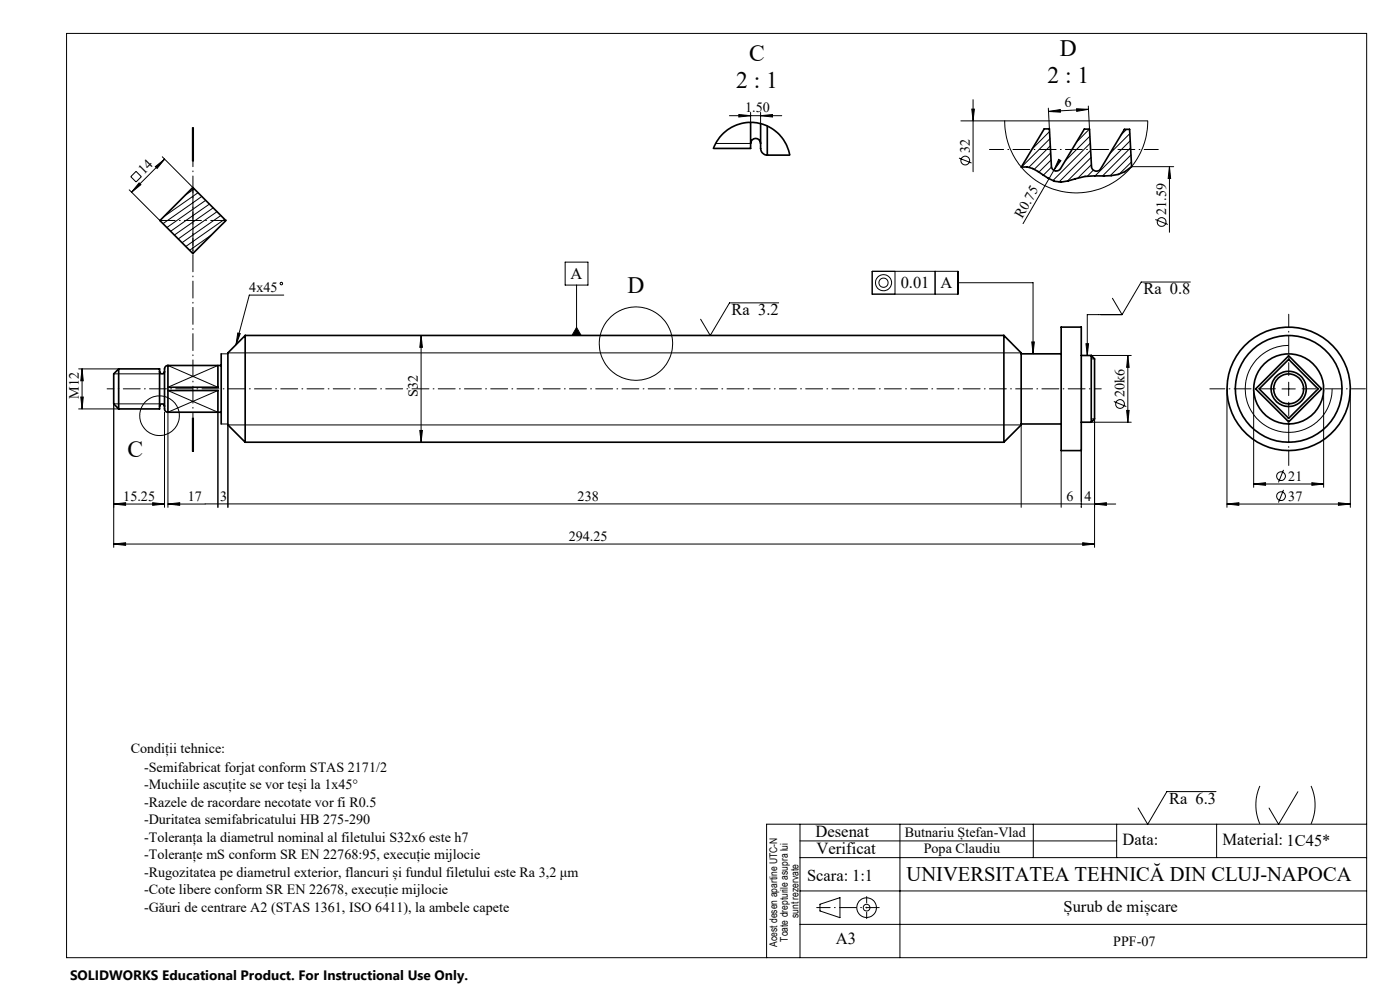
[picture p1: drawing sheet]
<svg xmlns="http://www.w3.org/2000/svg" width="420mm" height="297mm" viewBox="0 0 420 297" stroke-linecap="round" stroke-linejoin="round" font-family="sans-serif">
<g fill="none" stroke="#000" stroke-width=".3">
<path d="M20 10h390v277h-390zM57.7 38.3v10zM57.9 38.3v10M58.1 38.3v10M218.8 34.7h15.7M221.7 34.3l3.5 .4-3.5 .4zM225.2 33.7v3M228.2 34.7l3.5-.4v.8zM228.2 33.7v3.4M288.3 36.2h56a21.4 21.4 0 0 1-21.4 21.6 21.4 21.4 0 0 1-21.5-21.6M291.5 32.7h.8l-.4 3.5zM291.9 29.9v21.6"/>
<path d="M313.4 38.6l-.4 .4M314.5 32.4l.3 6.2M314.5 33.4l3.6-.6v.8zM314.9 39.4l-5.3 5.3M323 32.6l3.5 .2-3.5 .6zM326.5 31.8l.3 6.9-3.8 3.9M326.5 32.8l-12 .6M338 38.8l-1.7 1.6M38.8 56.9l9.2 9.2M39.2 52.9l1.6-1.5 1.6 1.5-1.6 1.6zM41.7 54.8l.6 .5-2.8 2.3zM46.6 49.9l2.8-2.2-2.3 2.8z"/>
<path d="M48.7 47l9.2 9.2M49.4 47.7l-9.9 9.9M58.3 56.6l-2.8 1.9M59.4 57.7l-10.3 7.3M60.5 58.9l-11.6 8.1M214.7 43h10.5M287.7 47.4l3.8 1.5M315 41.6l-8.5 8.5M315.1 43.7l-6.4 6.4M315.2 45.8l-4.9 4.9M315.3 48l-3.6 3.6M315.3 50.2l-2.3 2.3"/>
<path d="M316.2 51l-9.3 16M316.5 51.3h.1M316.9 49.7l-.7 1.3M317.6 47.8l.7 .4-2.1 2.8zM327 40.8l-7.4 7.4M327.1 42.9l-11.3 11.2M327.2 45.1l-9.5 9.5M327.3 47.2l-7 7.1M327.4 49.4l-4 3.9M328 51l-1.8 1.8M338.9 40l-6 6.1M339.1 42.2l-10.6 10.5"/>
<path d="M339.2 44.3l-8.4 8.4M339.3 46.4l-6.2 6.3M339.4 48.6l-3.6 3.5M339.5 49.9h12.6M350.8 49.9l.4 3.6h-.8zM350.8 49.9v20M61.7 60l-11.6 8.2M62.8 61.2l-11.6 8.1M63.4 70.4l-6.5 4.6M64 62.3l-11.7 8.1M65.1 63.4l-11.6 8.2M66.3 64.6l-11.7 8.1"/>
<path d="M67.4 65.7l-11.7 8.2M169.5 78.6h6.9v6.8h-6.9zM346.6 65.8l3.7 1.5M71.3 99.8l.8 .2-1.3 3.3zM85.1 88.4h-10.3l-4 14.9M173 98.1l1.3 2.4h-2.7zM173 85.4v15.1M233.6 90.8h-14.7l-5.8 9.7-2.9-4.8M261.7 81.3h25.7v6.9h-25.7zM268.5 81.3v6.9M280.5 81.3v6.9M287.4 84.7h22.5v21.3"/>
<path d="M333.7 89.4l2.9 4.9M336.6 94.3h-10.4v12.2M357.1 84.5h-14.7l-5.8 9.8M23.6 110.6h12M24.2 119h.8l-.4 3.6zM24.6 110.6v12M24.6 110.6l.4 3.5h-.8zM34.1 112h13.8M50.4 109.5l15 6.6M50.4 117l15 6.5v28.5M65.4 109.5l-15 6.6M65.4 117l-15 6.5v28.5"/>
<path d="M66.4 106h2M68.4 105.8h238M126.3 100.5l.4 3.6h-.8zM126.3 100.5v32M309.5 102.5h.8l-.4 3.5zM325.8 103h.8l-.4 3.5zM327.4 107.6h1M327.4 106.5h12M338.3 106.5l.4 3.6h-.7zM338.3 106.5v20M368.1 116.6v35.4M376.1 116.6v29.4"/>
<path d="M384.6 116.6h4M386.6 103.5a13 13 0 0 0-13 13.1 13 13 0 0 0 13 13 13 13 0 0 0 13-13M386.6 114.5v4.1M397.1 116.6v29.4M405.1 116.6v35.4M23.6 122.6h12M47.9 121h-13.8v43M49.4 123.5v28.5M57.7 125.3v10M57.9 125.3v10M58.1 125.3v10M66.4 127.1h2"/>
<path d="M125.9 129h.8l-.4 3.5zM318.3 135v17M324.4 135v17M327.4 125.6h1v38.4M327.4 126.5h12M334.2 120.3l3.7 1.5M338 123h.7l-.4 3.5zM34.1 151.1l3.6-.4v.7zM34.1 151.1h15.3M45.8 150.7l3.6 .4-3.6 .3zM50.4 151.1h284.3M50.4 151.1l3.5-.4v.7z"/>
<path d="M306.4 152v-24.7h-238v24.7M328.4 151.1l3.5-.4v.7zM368.1 151.1l3.6-.4v.7zM368.1 151.1h37M376.1 145.1l3.6-.4v.7zM376.1 145.1h21M385.1 140.8l-1.6 3.8M385.1 146.8l-1.6 3.8M393.6 144.7l3.5 .4-3.5 .3zM401.5 150.7l3.6 .4-3.6 .3zM34.1 163.1l3.6-.4v.7zM34.1 163.1h294.3"/>
<path d="M324.8 162.7l3.6 .4-3.6 .3zM364.8 237.2h-14.7l-5.8 9.8-2.9-4.9M378 235.5a14.1 14.1 0 0 0 0 11.4M389.4 237.3l-5.8 9.7-2.9-4.8M393.3 235.5a14.1 14.1 0 0 1 0 11.4M240 252h95M240 247v40M240 257h170M270 247v40M310 247v10M335 247v10M365 247v10"/>
<path d="M410 247h-180v40M240 267h170M240 277h170M246 271l6-2v6l-6-2z"/>
<circle cx="289.6" cy="48.1" r="1.31"/>
<circle cx="348.5" cy="66.5" r="1.32"/>
<circle cx="84.4" cy="85" r=".37"/>
<circle cx="265.1" cy="84.7" r="2.41"/>
<circle cx="265.1" cy="84.7" r="1.39"/>
<circle cx="190.8" cy="103" r="11"/>
<circle cx="47.9" cy="124.6" r="5.9"/>
<circle cx="336" cy="121.1" r="1.31"/>
<circle cx="384.3" cy="142.7" r="1.31"/>
<circle cx="384.3" cy="148.7" r="1.31"/>
<circle cx="260" cy="272" r="2.95"/>
<circle cx="260" cy="272" r="1.01"/>
</g>
<g fill="none" stroke="#000" stroke-width=".5">
<path d="M225.2 36.7v7.8h-11.2a11.9 11.9 0 0 1 12.2-7.8 11.9 11.9 0 0 1 10.7 9.8h-6.7M228.2 37.1v7.4a2.05 2.05 0 0 0 2 2M230.2 37.8v8.7M313.3 38.6h1.5l.6 11.2a1.49 1.49 0 0 0 1.1 1.4 1.49 1.49 0 0 0 1.7-.7l7.1-11.8h1.5l.6 11.2a1.48 1.48 0 0 0 1.2 1.4 1.48 1.48 0 0 0 1.6-.7l7.1-11.8h1.6l.6 11.1a10.7 10.7 0 0 1-8.2 2.8 23.7 23.7 0 0 0-10.9 1.5 7.6 7.6 0 0 1-7.5-1.8 8.4 8.4 0 0 0-6.5-2.3zM57.8 56.3l9.9 9.8-9.8 9.8-9.9-9.8zM225.2 43a1.5 1.5 0 0 1 1.5-1.5 1.5 1.5 0 0 1 1.5 1.5M318.3 98h6.1v37h-6.1zM35.6 110.6h12.3v12h-12.3M35.6 110.6v12M35.6 110.6l-1.5 1.4v9l1.5 1.6M47.9 111.3a.74 .74 0 0 0 .7 .7 .74 .74 0 0 0 .8-.7M50.4 117h15v6.5"/>
<path d="M50.4 109.5a1.02 1.02 0 0 0-1 1.1v12a1.02 1.02 0 0 0 1 .9M50.4 109.5v14M50.4 109.5h16M65.4 109.5v6.6h-15M66.4 106v21.1M73.6 100.5v32M73.6 100.5l-5.2 5.3v21.5l5.2 5.2M73.6 100.5h227.6M301.2 100.5v32M301.2 100.5l5.2 5.3v21.5l-5.2 5.2M306.4 106h11.9M324.4 106.5h3"/>
<path d="M327.4 106.5v20M327.4 106.5l1 1.1v18l-1 .9M377.8 116.5l8.8-8.8 8.8 8.9-8.9 8.7zM386.5 106.7l10 9.8-9.9 9.9-9.9-9.8zM47.9 121.8a.74 .74 0 0 1 .7-.8 .74 .74 0 0 1 .8 .8M50.4 123.5h16M73.6 132.5h227.6M306.4 127.1h11.9M324.4 126.5h3"/>
<circle cx="386.6" cy="116.5" r="4.5"/>
<circle cx="386.6" cy="116.5" r="18.5"/>
<circle cx="386.6" cy="116.6" r="10.5"/>
<circle cx="386.6" cy="116.5" r="16"/>
<circle cx="386.6" cy="116.6" r="5.3"/>
</g>
<path d="M32.1 116.5h298.3" fill="none" stroke="#000" stroke-width=".3" stroke-dasharray="5.1 1.3 .3 1.3" stroke-dashoffset="3"/>
<path d="M390.6 116.5h19M386.6 120.5v19" fill="none" stroke="#000" stroke-width=".3" stroke-dasharray="5.1 1.3 .3 1.3" stroke-dashoffset=".9"/>
<path d="M386.6 112.5v-18.3" fill="none" stroke="#000" stroke-width=".3" stroke-dasharray="5.1 1.3 .3 1.3" stroke-dashoffset="1.2"/>
<path d="M382.6 116.5h-19.7" fill="none" stroke="#000" stroke-width=".3" stroke-dasharray="5.1 1.3 .3 1.3" stroke-dashoffset=".6"/>
<path d="M260 268.7v6.6" fill="none" stroke="#000" stroke-width=".3" stroke-dasharray="5.1 1.3 .3 1.3" stroke-dashoffset="3.2"/>
<path d="M296.8 44.8h50.7" fill="none" stroke="#000" stroke-width=".3" stroke-dasharray="5.1 1.3 .3 1.3" stroke-dashoffset=".8"/>
<path d="M245 272h18.8" fill="none" stroke="#000" stroke-width=".3" stroke-dasharray="5.1 1.3 .3 1.3" stroke-dashoffset="1"/>
<path d="M57.9 56.2v19.8M67.8 66.1h-19.8" fill="none" stroke="#000" stroke-width=".3" stroke-dasharray="5.1 1.3 .3 1.3" stroke-dashoffset=".5"/>
<path d="M57.9 135.3v-97" fill="none" stroke="#000" stroke-width=".3" stroke-dasharray="5.1 1.3 .3 1.3" stroke-dashoffset="1.3"/>
<path d="M295.1 60.9h-26.3" fill="none" stroke="#fff" stroke-width=".5" stroke-dasharray="5.1 1.3 .3 1.3" stroke-dashoffset="1.2"/>
<path d="M339.3 70h12.8" fill="none" stroke="#fff" stroke-width=".5"/>
<g fill="#000">
<path d="M291.5 32.7h.8l-.4 3.5zM317.6 47.8l.7 .4-2.1 2.8zM350.8 49.9l.4 3.6h-.8zM71.3 99.8l.8 .2-1.3 3.3zM50.4 151.1l3.5-.4v.7zM328.4 151.1l3.5-.4v.7z"/>
<path d="M221.7 34.3l3.5 .4-3.5 .4zM228.2 34.7l3.5-.4v.8z"/>
<path d="M314.5 33.4l3.6-.6v.8zM323 32.6l3.5 .2-3.5 .6z"/>
<path d="M46.6 49.9l2.8-2.2-2.3 2.8zM41.7 54.8l.6 .5-2.8 2.3z"/>
<path d="M24.6 110.6l.4 3.5h-.8zM24.2 119h.8l-.4 3.6z"/>
<path d="M309.5 102.5h.8l-.4 3.5zM173 98.1l1.3 2.4h-2.7zM325.8 103h.8l-.4 3.5z"/>
<path d="M125.9 129h.8l-.4 3.5zM126.3 100.5l.4 3.6h-.8z"/>
<path d="M338 123h.7l-.4 3.5zM338.3 106.5l.4 3.6h-.7z"/>
<path d="M34.1 151.1l3.6-.4v.7zM45.8 150.7l3.6 .4-3.6 .3z"/>
<path d="M376.1 145.1l3.6-.4v.7zM393.6 144.7l3.5 .4-3.5 .3zM368.1 151.1l3.6-.4v.7zM401.5 150.7l3.6 .4-3.6 .3z"/>
<path d="M34.1 163.1l3.6-.4v.7zM324.8 162.7l3.6 .4-3.6 .3z"/>
</g>
<g font-size="7.1">
<text x="318" y="16.7">D</text>
<text x="224.7" y="18.2">C</text>
<text x="220.8" y="26.3">2 : 1</text>
<text x="314.2" y="24.8">2 : 1</text>
<text x="188.2" y="87.9">D</text>
<text x="38.2" y="136.9">C</text>
</g>
<text font-size="6.2" x="272" y="264.1">UNIVERSITATEA TEHNICĂ DIN CLUJ-NAPOCA</text>
<g font-size="5">
<text x="244.6" y="250.9">Desenat</text>
<text x="245" y="256">Verificat</text>
<text x="336.8" y="253.4">Data:</text>
<text x="366.8" y="253.4">Material: 1C45*</text>
<text x="242.1" y="264.2">Scara: 1:1</text>
<text x="250.8" y="283">A3</text>
</g>
<g font-size="4.9">
<text x="171.2" y="83.5">A</text>
<text x="270.2" y="86.3">0.01</text>
<text x="282.2" y="86.3">A</text>
<text x="343" y="88.2">Ra 0.8</text>
<text x="219.5" y="94.5">Ra 3.2</text>
<text x="350.7" y="241">Ra 6.3</text>
<text x="319.1" y="273.2">Șurub de mișcare</text>
</g>
<g font-size="4.2">
<text x="223.6" y="33.7">1.50</text>
<text x="319.4" y="32.1" transform="rotate(-3 319.4 32.1)">6</text>
<text x="290.9" y="45.9" transform="rotate(-90 290.9 45.9)">32</text>
<text x="43.1" y="52.5" transform="rotate(-45 43.1 52.5)">14</text>
<text x="306.6" y="65.6" transform="rotate(-60 306.6 65.6)">R0.75</text>
<text x="349.8" y="64.4" transform="rotate(-90 349.8 64.4)">21.59</text>
<text x="74.8" y="87.4">4x45</text>
<text x="23.6" y="119.5" transform="rotate(-90 23.6 119.5)">M12</text>
<text x="125.3" y="118.9" transform="rotate(-90 125.3 118.9)">S32</text>
<text x="337.4" y="118.9" transform="rotate(-90 337.4 118.9)">20k6</text>
<text x="386.5" y="144">21</text>
<text x="37" y="150">15.25</text>
<text x="56.3" y="150">17</text>
<text x="66.1" y="150">3</text>
<text x="173.3" y="150">238</text>
<text x="320" y="150">6</text>
<text x="325.3" y="150">4</text>
<text x="386.5" y="150">37</text>
<text x="170.6" y="162">294.25</text>
<text x="39.2" y="225.7">Condiții tehnice:</text>
<text x="43.2" y="231.4">-Semifabricat forjat conform STAS 2171/2</text>
<text x="43.2" y="236.6">-Muchiile ascuțite se vor teși la 1x45°</text>
<text x="43.2" y="241.8">-Razele de racordare necotate vor fi R0.5</text>
<text x="43.2" y="247.1">-Duritatea semifabricatului HB 275-290</text>
<text x="271.4" y="250.9">Butnariu Ștefan-Vlad</text>
<text x="43.2" y="252.3">-Toleranța la diametrul nominal al filetului S32x6 este h7</text>
<text x="43.2" y="257.5">-Toleranțe mS conform SR EN 22768:95, execuție mijlocie</text>
<text x="277.1" y="255.5">Popa Claudiu</text>
<text x="43.2" y="262.8">-Rugozitatea pe diametrul exterior, flancuri și fundul filetului este Ra 3,2 μm</text>
<text x="43.2" y="268">-Cote libere conform SR EN 22678, execuție mijlocie</text>
<text x="43.2" y="273.2">-Găuri de centrare A2 (STAS 1361, ISO 6411), la ambele capete</text>
<text x="333.9" y="283.4">PPF-07</text>
</g>
<text font-size="4.1" x="21" y="293.7">SOLIDWORKS Educational Product. For Instructional Use Only.</text>
<g font-size="3.2">
<text x="239.5" y="275.1" transform="rotate(-90 239.5 275.1)">sunt rezervate</text>
<text x="233.2" y="283.7" transform="rotate(-90 233.2 283.7)">Acest desen apartine UTC-N</text>
<text x="236.4" y="282.2" transform="rotate(-90 236.4 282.2)">Toate drepturile asupra lui</text>
</g>
</svg>
